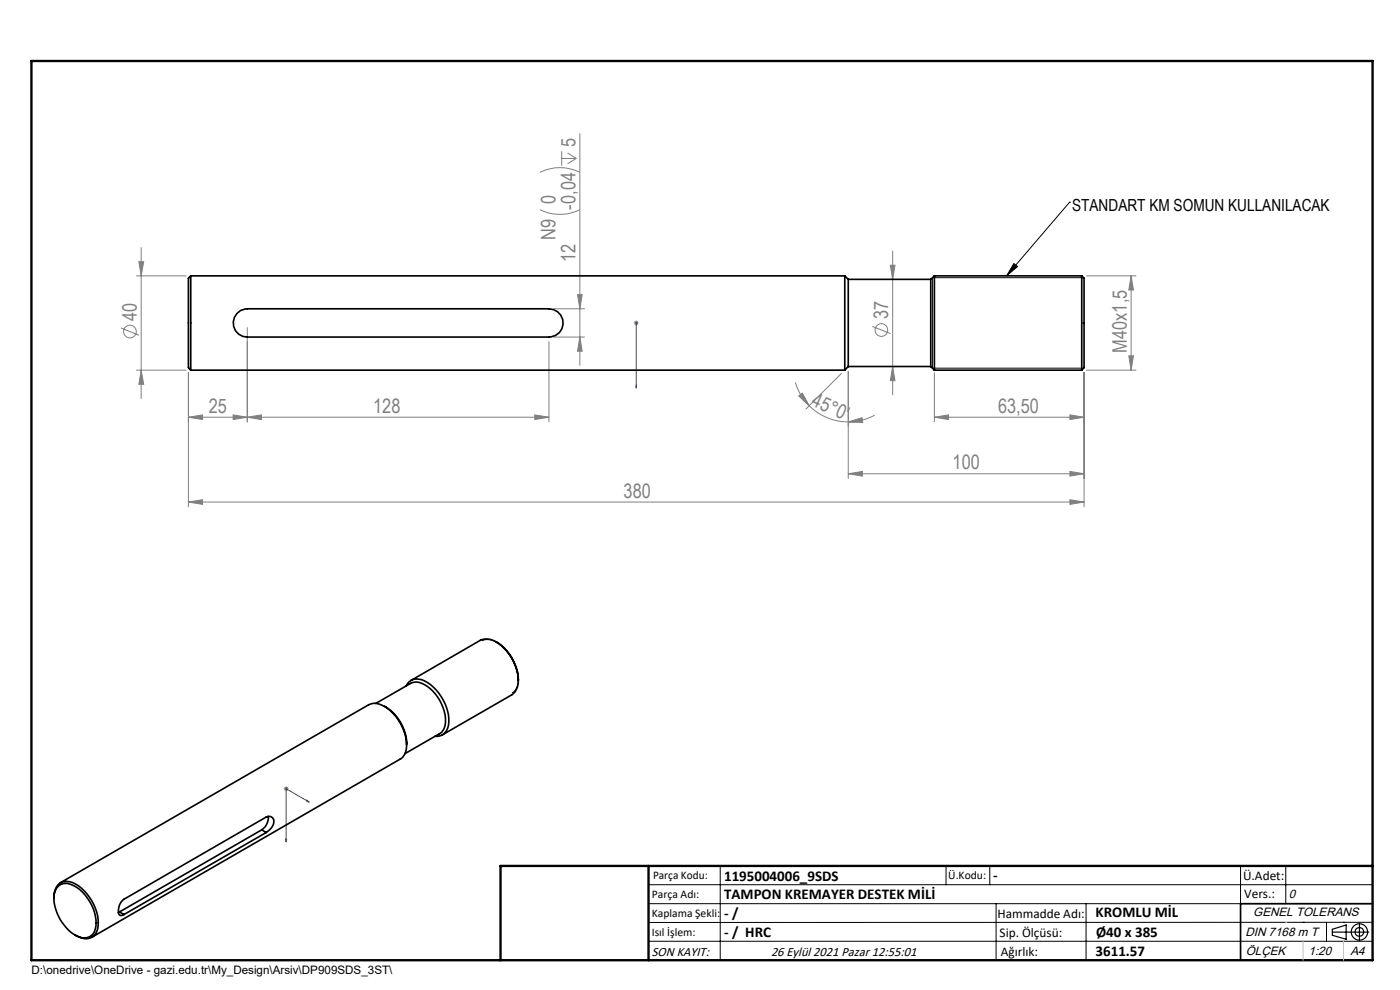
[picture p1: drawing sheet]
<svg xmlns="http://www.w3.org/2000/svg" width="297mm" height="210mm" viewBox="0 0 297 210" stroke-linecap="round" stroke-linejoin="round" font-family="sans-serif">
<g fill="none" stroke="#808080" stroke-width=".21">
<path d="M114.5 36.6a9.3 9.3 0 0 1 8.5 0M119.2 32.1v3M119.2 33.6h3M120.4 32.4l1.8 1.2M122.2 33.6l-1.8 1.1M123 28.4v49.1M29 58.5h10.5M29.5 55.5h1l-.5 3zM30 52.5v32M114.5 44.5a9.6 9.6 0 0 0 8.5 0M188.9 56.3h1l-.5 3zM189.4 53.3v30.4"/>
<path d="M230.5 58.5h10.5M240 58.5v20M240 58.5l.5 3h-1zM25.6 69.6l3.9 1.5M29 78.5h10.5M30 78.5l.5 3h-1zM40 79v28.5M52.5 69.5v20M116.5 72.5v17M117.5 71.5h6.5M117.5 65.5h6.5M122.5 62.5h1l-.5 3z"/>
<path d="M123 71.5l.5 3h-1zM134.5 68.5h1M134.6 68.1l.7 .8M135 68v1M135.3 68.1l-.7 .8M178.5 79.2l-7.5 7.6M180 78.8v22.7M185.1 69.2l3.8 1.6M189.4 77.7l.5 3h-1zM198.2 79.1v10.4M230 79v28.5M230.5 78.5h10.5"/>
<path d="M239.5 75.5h1l-.5 3zM40 88.5l3-.5v1zM40 88.5h76.5M49.5 88l3 .5-3 .5zM52.5 88.5l3-.5v1zM113.5 88l3 .5-3 .5zM168.7 81.1a11.4 11.4 0 0 0 3 5M169.4 84l.8-.6 1.5 2.7zM171.7 86.1a11.9 11.9 0 0 0 8.3 3.4M180 89.5l2.9-.9 .1 1zM185.6 88.1l-.9 .4a11.5 11.5 0 0 1-4.7 1M198.2 88.5l3-.5v1z"/>
<path d="M198.2 88.5h31.8M227 88l3 .5-3 .5zM40 106.5l3-.5v1zM40 106.5h190M180 100.5l3-.5v1zM180 100.5h50M227 100l3 .5-3 .5zM227 106l3 .5-3 .5zM60.2 167.3h1M60.4 167l.7 .7M60.7 166.8v1M61.1 167l-.7 .7"/>
<circle cx="27.6" cy="70.3" r="1.34"/>
<circle cx="187" cy="70" r="1.34"/>
</g>
<g fill="none" stroke="#000" stroke-width=".21">
<path d="M215.1 55.9l.8 .6-2.4 2zM226.9 42.9h.1M226.9 42.9l-13.4 15.6M229.9 58.9h-32.1v19.2h32.1M102.2 136a3.7 3.7 0 0 1 4.2 .9 9.4 9.4 0 0 1 3.4 8.5 2.62 2.62 0 0 1-1.2 1.6M137.6 187.7h153.6M137.6 191.7h153.6M137.6 199.7h153.6M152.8 183.7v20M200.7 183.7v4M210 183.7v4M211.3 191.7v12"/>
<path d="M230.4 191.7v12M263.2 183.7v20M272.8 183.7v8M276.4 195.6h.1M281.4 195.6v4.1M285 195.6h.1M291.2 195.6l-153.6 .1"/>
</g>
<g fill="none" stroke="#000" stroke-width=".25">
<path d="M282.6 197.7h7.8M282.6 197.1l3-.9v3l-3-.8zM288.4 195.8v3.8M106.2 203.7h185"/>
<circle cx="288.4" cy="197.7" r="1.74"/>
<circle cx="288.4" cy="197.7" r=".93"/>
</g>
<path d="M135 68.3v.4zM135 68.5h.1M135 68.5v13.8M135 82.3v-.7v.7M60.6 178l.2 .1-.1 .5zM65.1 169.7l.5 .4-.5-.1zM65.6 170.1l-4.9-2.8v11.3" fill="none" stroke="#00f" stroke-width=".21"/>
<path d="M291.2 191.7h-28v12" fill="none" stroke="#000" stroke-width=".35"/>
<path d="M6.7 12.9h284.5v190.8h-284.5zM137.6 183.7v20M291.2 183.7h-185v20" fill="none" stroke="#000" stroke-width=".5"/>
<path d="M276.4 199.7v4M285 199.7v4" fill="none" stroke="#c0c0c0" stroke-width=".21"/>
<path d="M272.8 195.6h.1" fill="none" stroke="#c0c0c0" stroke-width=".25"/>
<path d="M215.1 55.9l.8 .6-2.4 2z" fill="#000"/>
<g fill="#00f">
<path d="M135 68.3v.4zM135 81.6v.7z"/>
<path d="M65.1 169.7v.3l.5 .1zM60.6 178l.1 .6 .1-.5z"/>
</g>
<g fill="#808080">
<path d="M40 88.5l3-.5v1zM49.5 88l3 .5-3 .5z"/>
<path d="M113.5 88l3 .5-3 .5zM52.5 88.5l3-.5v1z"/>
<path d="M227 88l3 .5-3 .5zM198.2 88.5l3-.5v1zM227 100l3 .5-3 .5zM180 100.5l3-.5v1zM227 106l3 .5-3 .5zM40 106.5l3-.5v1z"/>
<path d="M123 71.5l.5 3h-1zM122.5 62.5h1l-.5 3z"/>
<path d="M30 78.5l.5 3h-1zM29.5 55.5h1l-.5 3zM189.4 77.7l.5 3h-1zM188.9 56.3h1l-.5 3z"/>
<path d="M240 58.5l.5 3h-1zM239.5 75.5h1l-.5 3z"/>
<path d="M169.4 84l.8-.6 1.5 2.7zM180 89.5l2.9-.9 .1 1z"/>
</g>
<g fill="none" stroke="#000" stroke-width=".35">
<path d="M40.5 58.5v20M40.5 58.5a1.37 1.37 0 0 0-.5 1.6v16.8a1.45 1.45 0 0 0 .5 1.6M40.5 58.5h138.7M179.2 58.5v20M179.2 58.5l.8 .8M180 59.3v18.4M180 59.3h17.4M197.4 59.3v18.4M198.2 58.5v20M198.2 58.5h31.3M198.2 58.5l-.8 .8M229.5 58.5v20"/>
<path d="M229.5 58.5a1.37 1.37 0 0 1 .5 1.6v16.8a1.45 1.45 0 0 1-.5 1.6M40.5 78.5h138.7M50.3 66.5l.7-.6 1.5-.4h64a3 3 0 0 1 3 3 3 3 0 0 1-3 3h-64a2.97 2.97 0 0 1-2.8-1.8 2.97 2.97 0 0 1 .6-3.2zM180 77.7l-.8 .8M180 77.7h17.4M197.4 77.7l.8 .8M198.2 78.5h31.3M105.2 136.2a9.7 9.7 0 0 1 4.8 8.1M79.7 149.2l7.5-4.3a4.4 4.4 0 0 1 4.6 1.7 8.6 8.6 0 0 1 2.5 7.8 1.99 1.99 0 0 1-1.1 1.2l-7.3 4.3M81.6 149.8a9.5 9.5 0 0 1 4.7 8.2M86.1 145.5a2.64 2.64 0 0 1 3.9-1.1 10 10 0 0 1 5.1 9.5 2.51 2.51 0 0 1-2.8 2.3M110 144.3a10.2 10.2 0 0 0-5.5-8.5 3.2 3.2 0 0 0-2.6 0l-14.7 8.5"/>
<path d="M110 144.3a3.5 3.5 0 0 1-1.4 3.1l-14.8 8.5M55.5 176l-30.2 17.5M55.5 176l1 .6M56.5 176.6l.2-.1a2.23 2.23 0 0 0 1.1-3l-.4-.3-.9 .1-30.2 17.4a2.97 2.97 0 0 0-1 3.3l.6 .2 .4-.2M56.5 176.6l-30.2 17.4M56.9 173.2a2.95 2.95 0 0 1-1.4 2.8M11.4 190.6a3.5 3.5 0 0 1 1.7-3.5 4.7 4.7 0 0 1 4.8 1.8 9.7 9.7 0 0 1 2.8 8.2 2.62 2.62 0 0 1-4.1 1.6l-.7-.3M12.1 188.3a2.58 2.58 0 0 1 3.5-.5 9.2 9.2 0 0 1 4.6 9.3 2.51 2.51 0 0 1-4 1.4 9.5 9.5 0 0 1-4.7-8.6zM12.8 187.2l65.5-37.7a4.3 4.3 0 0 1 4.6 1.4 9.4 9.4 0 0 1 3.1 8.7 2.28 2.28 0 0 1-1.1 1.4l-65.4 37.8M25.3 193.5l-.2 .1M25.3 193.5l1 .5"/>
</g>
<g font-size="4.2" fill="#808080">
<text x="122.1" y="31.2" transform="rotate(-90 122.1 31.2)">5</text>
<text x="117.8" y="43.3" transform="rotate(-90 117.8 43.3)">0</text>
<text x="122.1" y="44.5" transform="rotate(-90 122.1 44.5)">-0,04</text>
<text x="117.8" y="50.8" transform="rotate(-90 117.8 50.8)">N9</text>
<text x="122.1" y="55.7" transform="rotate(-90 122.1 55.7)">12</text>
<text x="29" y="68.1" transform="rotate(-90 29 68.1)">40</text>
<text x="188.4" y="67.8" transform="rotate(-90 188.4 67.8)">37</text>
<text x="239" y="74.8" transform="rotate(-90 239 74.8)">M40x1,5</text>
<text x="44.3" y="87.5">25</text>
<text x="79.2" y="87.5">128</text>
<text x="171.9" y="86" transform="rotate(24 171.9 86)">45°0'</text>
<text x="211.7" y="87.5">63,50</text>
<text x="202.1" y="99.5">100</text>
<text x="132.3" y="105.5">380</text>
</g>
<text font-size="3.5" x="227.4" y="44.7">STANDART KM SOMUN KULLANILACAK</text>
<g font-size="3.2">
<text x="153.6" y="186.8">1195004006_9SDS</text>
<text x="153.6" y="190.8">TAMPON KREMAYER DESTEK MİLİ</text>
<text x="210.7" y="186.6">-</text>
<text x="153.6" y="194.8">- /</text>
<text x="232.4" y="194.5">KROMLU MİL</text>
<text x="153.6" y="198.8">- / HRC</text>
<text x="232.4" y="202.8">3611.57</text>
<text x="232.5" y="198.8">Ø40 x 385</text>
</g>
<g font-size="2.8">
<text x="263.7" y="186.7">Ü.Adet:</text>
<text x="263.9" y="190.5">Vers.:</text>
<text x="211.6" y="194.8">Hammadde Adı:</text>
<text x="138.3" y="202.8">SON KAYIT:</text>
<text x="163.6" y="202.8">26 Eylül 2021 Pazar 12:55:01</text>
<text x="212.1" y="198.7">Sip. Ölçüsü:</text>
<text x="212.3" y="202.7">Ağırlık:</text>
</g>
<g font-size="2.6">
<text x="273.4" y="190.4">0</text>
<text x="265.9" y="194.4">GENEL TOLERANS</text>
<text x="264.2" y="198.5">DIN 7168 m T</text>
<text x="264.3" y="202.6">ÖLÇEK</text>
<text x="277.6" y="202.6">1:20</text>
<text x="286.5" y="202.6">A4</text>
</g>
<g font-size="2.5">
<text x="138.3" y="190.5">Parça Adı:</text>
<text x="138.5" y="186.5">Parça Kodu:</text>
<text x="201.2" y="186.5">Ü.Kodu:</text>
<text x="138.3" y="194.5">Kaplama Şekli:</text>
<text x="138.3" y="198.6">Isıl İşlem:</text>
<text x="6.7" y="206.7">D:\onedrive\OneDrive - gazi.edu.tr\My_Design\Arsiv\DP909SDS_3ST\</text>
</g>
</svg>
